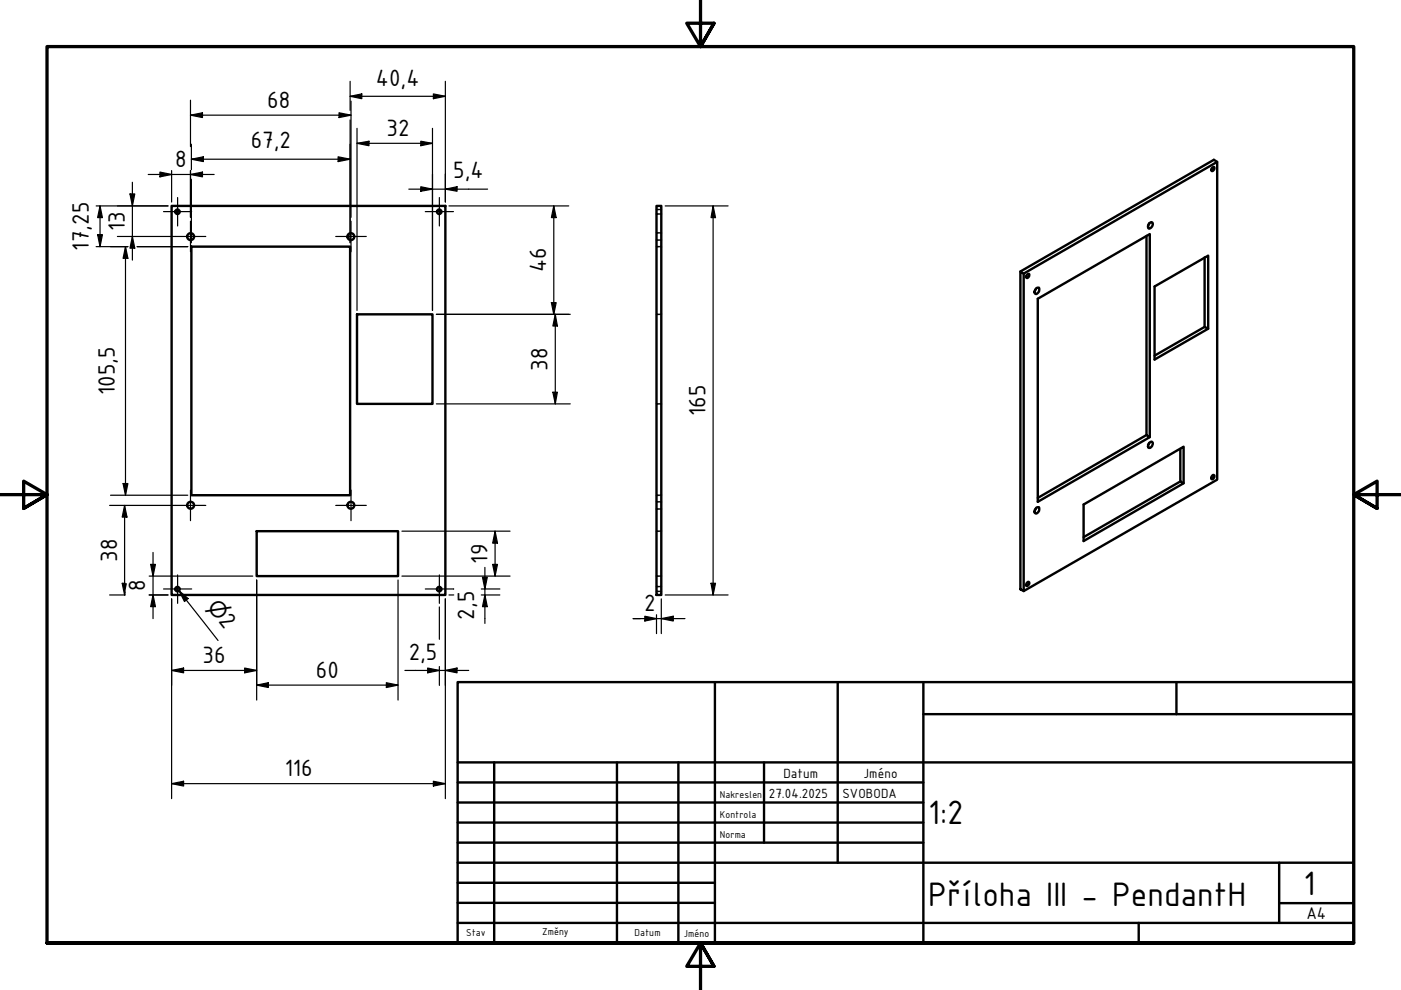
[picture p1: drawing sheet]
<svg xmlns="http://www.w3.org/2000/svg" width="297mm" height="210mm" viewBox="0 0 297 210" stroke-linecap="round" stroke-linejoin="round" font-family="sans-serif">
<g fill="none" stroke="#000" stroke-width=".51">
<path d="M257 35.5l.4-.1a.57 .57 0 0 1-.5 .8v-.4zM258.1 34.3l-41.1 23.7M36.4 43.7h58v82.4h-58zM40.6 52.3h33.6v52.7h-33.6zM139.2 43.7h1v82.4h-1zM216.3 57.6l.7 .4v67.3l-.7-.4zM216.3 57.6l41.1-23.7 .7 .4v67.4l-41.1 23.6M217.6 58.4l.6-.3a.57 .57 0 0 1-.6 .8zM243.1 50v42.2l.7 .5-23.8 13.7v-43.1l23.8-13.7v43.1M243.6 47.5l.5-.4 .2 .1a.93 .93 0 0 1-.7 1.3 .74 .74 0 0 1 0-1zM243.6 47.3l-.2 .5M255.4 54.6v14.7l.8 .4-11.4 6.5v-15.5l11.4-6.5v15.5"/>
<path d="M75.7 66.6h16v19h-16zM219.6 61.2l-.2 .5M219.8 61.1l.5-.1a.93 .93 0 0 1-.7 1.3l-.2-.1a1.09 1.09 0 0 1 .4-1.1zM255.4 69.3l-10.6 6.1M243.1 92.2l-23.1 13.4M243.6 94l.5-.4 .2 .1a.81 .81 0 0 1 0 .9 .81 .81 0 0 1-.8 .3zM243.6 93.9l-.2 .4M250.3 95.2v6.9l.7 .4-21.3 12.2v-7.7l21.3-12.3v7.8M54.4 112.6h30v9.5h-30zM219.6 107.8l-.2 .4M219.8 107.6l.5-.1a.93 .93 0 0 1-.7 1.4l-.2-.2a1.09 1.09 0 0 1 .4-1.1zM250.3 102.1l-20.6 11.8"/>
<path d="M257 100.8l.4-.1a.57 .57 0 0 1-.5 .9v-.5zM217.8 123.5l.4-.1a.6 .6 0 0 1-.6 .8v-.5z"/>
<circle cx="37.6" cy="44.9" r=".48"/>
<circle cx="40.4" cy="50.2" r=".73"/>
<circle cx="74.4" cy="50.2" r=".73"/>
<circle cx="93.1" cy="44.9" r=".48"/>
<circle cx="40.4" cy="107.1" r=".73"/>
<circle cx="74.4" cy="107.1" r=".73"/>
<circle cx="37.6" cy="124.9" r=".48"/>
<circle cx="93.1" cy="124.9" r=".48"/>
</g>
<g fill="none" stroke="#000" stroke-width=".38">
<path d="M139.2 52.3h.4M139.2 49.4h.4M139.2 50.9h.4M139.2 45.4h.4M139.2 44.4h.4M139.9 52.3h.3M139.9 49.4h.3M139.9 50.9h.3M139.9 45.4h.3M139.9 44.4h.3M139.2 66.6h.4M139.9 66.6h.3"/>
<path d="M139.2 85.6h.4M139.9 85.6h.3M139.2 112.6h.4M139.2 105h.4M139.2 106.4h.4M139.2 107.9h.4M139.9 112.6h.3M139.9 105h.3M139.9 106.4h.3M139.9 107.9h.3M139.2 122.1h.4M139.2 125.4h.4"/>
<path d="M139.2 124.4h.4M139.9 122.1h.3M139.9 125.4h.3M139.9 124.4h.3"/>
</g>
<path d="M148.5 -.1v10l-2.9-5h5.8l-2.9 5 2.9-5M0 104.9h10l-5-2.9v5.8l5-2.9-5 2.9M297 104.9h-10l5-2.9v5.8l-5-2.9 5 2.9M10 199.9v-190h277v190h-277h277M151.4 204.9l-2.9-5 2.9 5h-5.8l2.9-5v10" fill="none" stroke="#000" stroke-width=".7"/>
<!-- layer: Nadpis (ISO) -->
<g fill="none" stroke="#000" stroke-width=".51">
<path d="M97 144.6h190v55.3h-190zM151.6 144.6v55.3M177.6 144.6v38.3M195.8 151.4h91.2M195.8 144.6v55.3M249.4 144.6v6.8M97 165.9h98.8M97 170.2h98.8M97 174.4h98.8M97 178.7h98.8M97 161.6h190M104.8 161.6v38.3"/>
<path d="M130.8 161.6v38.3M143.8 161.6v38.3M162 161.6v17.1M97 195.7h190M97 182.9h190M97 187.2h54.6M97 191.4h54.6M241.4 195.7v4.2M271.2 191.5h15.8M271.2 182.9v12.8"/>
</g>
<g fill="none" stroke="#000" stroke-width=".25">
<path d="M34.7 44.9h5.9M37.1 50.1h6.5M37.7 41.9v6M40.4 46.9v6.5M71.2 50.1h6.5M74.4 46.9v6.5M90.2 44.9h5.9M93.2 41.9v6M37.1 107.2h6.5M40.4 103.9v6.5M71.2 107.2h6.5M74.4 103.9v6.5"/>
<path d="M34.7 124.9h5.9M37.7 121.9v6M90.2 124.9h5.9M93.2 121.9v6"/>
</g>
<g fill="none" stroke="#000" stroke-width=".25">
<path d="M74.2 17.2v6.2M91.9 19.9l2.5 .5-2.5 .5zM94.4 17.2v25.6M28.1 38.6v16.6M31.4 37h14M33.9 36.5l2.5 .5-2.5 .5zM36.4 36.2v6.6M40.4 37l2.5-.5v1zM40.4 24.4l2.5-.5v1zM40.4 21.2v9.9M40.4 36.2v8.6M40.4 24.4h34"/>
<path d="M40.6 33.8l2.5-.6v1.1zM40.6 33.8h33.6M40.6 30.6v5.4M40.6 38v6.8M71.7 33.2l2.5 .6-2.5 .5zM71.9 23.9l2.5 .5-2.5 .5zM74.2 20.4l2.5-.5v1zM74.2 25.4v24.7M74.2 20.4h20.2M74.4 21.4v24.7M75.7 30.4l2.5-.5v1zM75.7 30.4h16"/>
<path d="M75.7 27.2v22.9M89.2 29.9l2.5 .5-2.5 .5zM89.2 39.6l2.5 .5-2.5 .4zM91.7 27.2v17.6M20.4 43.7h15.2M20.4 52.3h6.7M20.7 49.8h1l-.5 2.5zM21.2 43.7l.5 2.4h-1zM21.2 43.7v8.6M24.9 50.1h12.2M26.6 52.3l.5 2.5h-1zM26.6 52.3v52.7"/>
<path d="M27.6 41.1h1l-.5 2.6zM28.1 50.1l.5 2.5h-1zM29.1 52.3h10.7M40.4 45v1.1M40.6 45v5.1M40.6 50.3v1.2M74.2 50.3v1.2M75.7 50.3v15.5M86.7 40.1h16.7M91.7 45v20.8M94.4 40.1l2.5-.5v.9zM95.2 43.7h25.4"/>
<path d="M117.4 43.7l.5 2.4h-1zM117.4 43.7v22.9M141 43.7h13.4M151.2 43.7l.5 2.4h-1zM151.2 43.7v82.4M92.5 66.6h28.4M116.9 64.2h1l-.5 2.4zM117.7 66.6l.5 2.5h-1zM117.7 66.6v19M92.5 85.6h28.4M117.2 83.2h1l-.5 2.4zM23.2 107.2h13.9"/>
<path d="M23.4 105h16.4M26.1 102.5h1l-.5 2.5zM26.4 107.2l.5 2.4h-1zM26.4 107.2v18.9M31.9 119.7h1.1l-.6 2.4zM32.4 117.1v14.1M85.2 112.6h22.9M104.5 119.7h1l-.5 2.4zM105 112.6l.5 2.6h-1zM105 112.6v9.5M23.2 126.1h3.3M26.5 123.7h-.6l.5 2.4"/>
<path d="M26.5 125.5l-.1 .6M31.6 126.1h4M31.6 122.1h5.9M32.4 126.1l.6 2.5h-1.1zM36.4 127v42.3M37.8 122.1h15.8M38 125.3l1.9 1.6-.8 .6zM38 125.3l8.2 10.5M54.4 123v25.4M84.4 123v25.4M85.2 122.1h7.8M93.2 128.7v6.8"/>
<path d="M93.3 122.1h14.8M94.4 127v42.3M95.2 126.1h1M96.1 124.9h.1M102 126.1h4M102 124.9h4M102.3 122.4h1l-.5 2.5zM102.8 126.1l.5 2.5h-1zM102.8 120.3v11.9M134.2 131.2h11M136.7 130.7l2.5 .5-2.5 .5zM139.2 130.3v4"/>
<path d="M140.2 131.2l2.5-.5v1zM140.2 127v7.3M141 126.1h13.4M150.7 123.7h1l-.5 2.4zM36.4 142.1l2.5-.5v1.1zM36.4 142.1h18M51.9 141.6l2.5 .5-2.5 .6zM54.4 145.3l2.5-.5v1zM54.4 145.3h30M81.9 144.8l2.5 .5-2.5 .5zM85.9 142.1h13.5M90.7 141.6l2.5 .5-2.5 .6z"/>
<path d="M93.2 141.3v4M94.4 142.1l2.5-.5v1.1zM36.4 166.2l2.5-.6v1.1zM36.4 166.2h58M91.9 165.6l2.5 .6-2.5 .5z"/>
</g>
<g fill="#000">
<path d="M74.2 20.4l2.5-.5v1zM33.9 36.5l2.5 .5-2.5 .5zM40.4 37l2.5-.5v1zM40.4 24.4l2.5-.5v1zM40.6 33.8l2.5-.6v1.1zM71.7 33.2l2.5 .6-2.5 .5zM71.9 23.9l2.5 .5-2.5 .5zM75.7 30.4l2.5-.5v1zM89.2 29.9l2.5 .5-2.5 .5zM91.9 19.9l2.5 .5-2.5 .5zM94.4 40.1l2.5-.5v.9zM20.7 49.8h1l-.5 2.5z"/>
<path d="M21.2 43.7l.5 2.4h-1zM26.6 52.3l.5 2.5h-1zM27.6 41.1h1l-.5 2.6zM28.1 50.1l.5 2.5h-1zM89.2 39.6l2.5 .5-2.5 .4zM117.4 43.7l.5 2.4h-1zM151.2 43.7l.5 2.4h-1zM116.9 64.2h1l-.5 2.4zM117.7 66.6l.5 2.5h-1zM117.2 83.2h1l-.5 2.4zM26.1 102.5h1l-.5 2.5zM26.4 107.2l.5 2.4h-1z"/>
<path d="M31.9 119.7h1.1l-.6 2.4zM104.5 119.7h1l-.5 2.4zM105 112.6l.5 2.6h-1zM25.9 123.7h1l-.5 2.4zM32.4 126.1l.6 2.5h-1.1zM38 125.3l1.9 1.6-.8 .6zM102.3 122.4h1l-.5 2.5zM102.8 126.1l.5 2.5h-1zM136.7 130.7l2.5 .5-2.5 .5zM140.2 131.2l2.5-.5v1zM150.7 123.7h1l-.5 2.4zM36.4 142.1l2.5-.5v1.1z"/>
<path d="M51.9 141.6l2.5 .5-2.5 .6zM54.4 145.3l2.5-.5v1zM81.9 144.8l2.5 .5-2.5 .5zM90.7 141.6l2.5 .5-2.5 .6zM94.4 142.1l2.5-.5v1.1zM36.4 166.2l2.5-.6v1.1zM91.9 165.6l2.5 .6-2.5 .5z"/>
</g>
<g font-size="7.7">
<text x="196.8" y="174.8">1:2</text>
<text x="196.8" y="192">Příloha III - PendantH</text>
<text x="276.4" y="189.7">1</text>
</g>
<g font-size="5.4">
<text x="56.6" y="22.8">68</text>
<text x="79.7" y="18.1">40,4</text>
<text x="81.9" y="28.8">32</text>
<text x="37.1" y="35.4">8</text>
<text x="53.1" y="31.5">67,2</text>
<text x="96.1" y="37.8">5,4</text>
<text x="18.9" y="53.1" transform="rotate(-90 18.9 53.1)">17,25</text>
<text x="26.5" y="49" transform="rotate(-90 26.5 49)">13</text>
<text x="115.8" y="57.8" transform="rotate(-90 115.8 57.8)">46</text>
<text x="24.3" y="83.8" transform="rotate(-90 24.3 83.8)">105,5</text>
<text x="116.1" y="78.6" transform="rotate(-90 116.1 78.6)">38</text>
<text x="149.6" y="88.2" transform="rotate(-90 149.6 88.2)">165</text>
<text x="24.8" y="119.1" transform="rotate(-90 24.8 119.1)">38</text>
<text x="103.4" y="119.5" transform="rotate(-90 103.4 119.5)">19</text>
<text x="30.8" y="125.4" transform="rotate(-90 30.8 125.4)">8</text>
<text x="46.2" y="131.7" transform="rotate(52 46.2 131.7)">2</text>
<text x="100.5" y="131.4" transform="rotate(-90 100.5 131.4)">2,5</text>
<text x="136.6" y="129.5">2</text>
<text x="42.9" y="140.6">36</text>
<text x="66.9" y="143.7">60</text>
<text x="86.7" y="139.9">2,5</text>
<text x="60.4" y="164.6">116</text>
</g>
<text font-size="4.6" x="43.8" y="128.6" transform="rotate(52 43.8 128.6)">⌀</text>
<text font-size="3.9" x="277" y="194.9">A4</text>
<g font-size="3">
<text x="166.1" y="164.9">Datum</text>
<text x="183.1" y="164.9">Jméno</text>
<text x="163" y="169.1">27.04.2025</text>
<text x="178.6" y="169.1">SVOBODA</text>
</g>
<g font-size="2.3">
<text x="152.6" y="169.1">Nakreslen</text>
<text x="152.6" y="173.4">Kontrola</text>
<text x="152.6" y="177.6">Norma</text>
<text x="98.8" y="198.5">Stav</text>
<text x="114.9" y="198.3">Změny</text>
<text x="134.6" y="198.5">Datum</text>
<text x="145" y="198.6">Jméno</text>
</g>
</svg>
